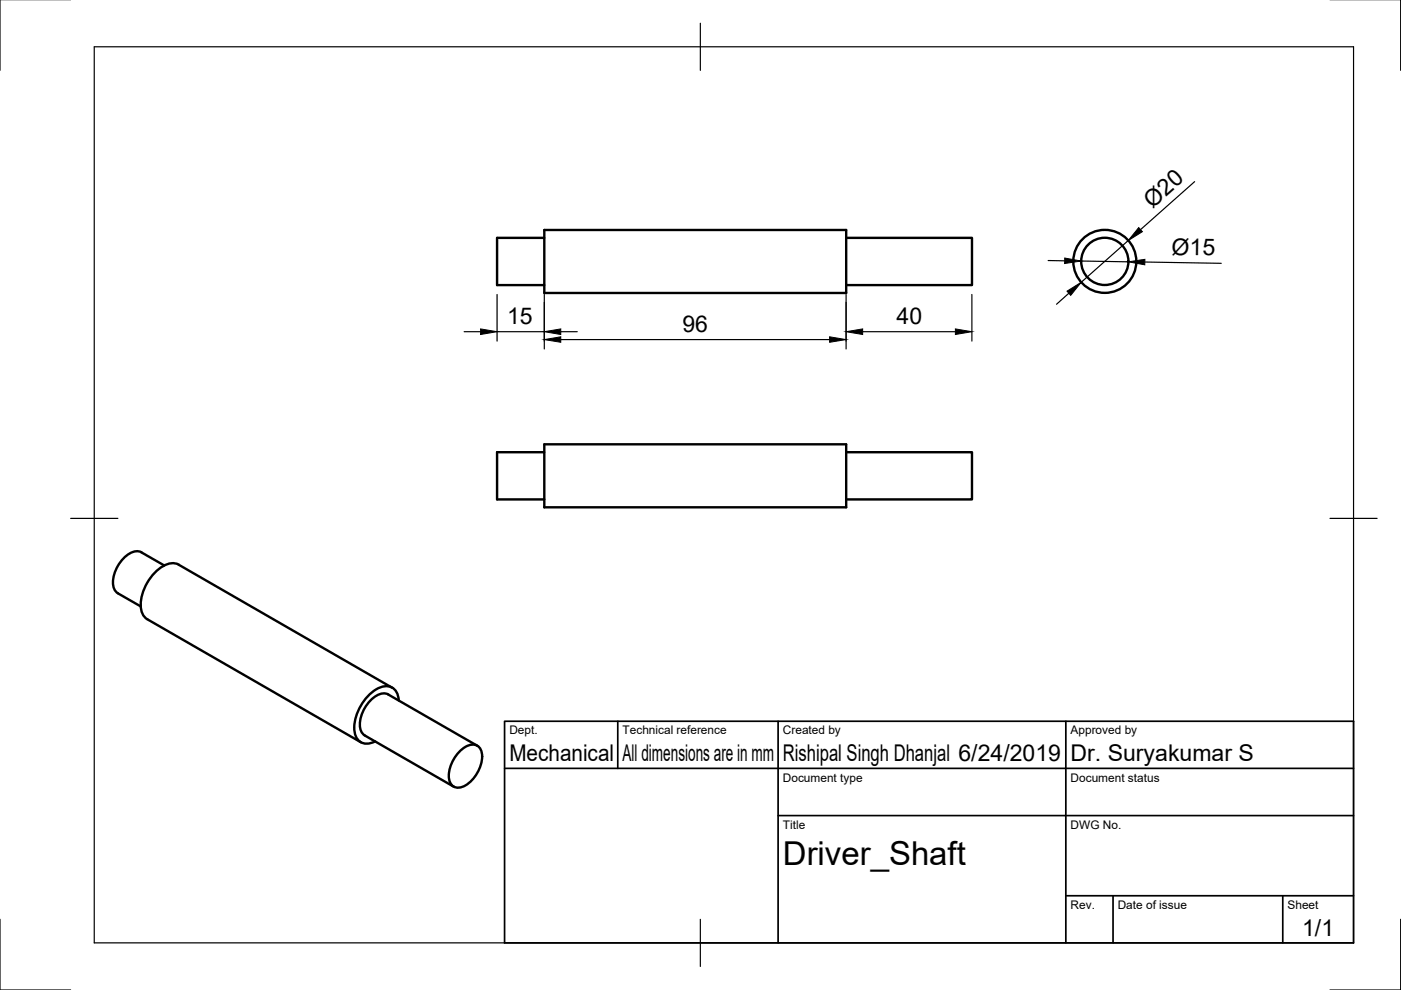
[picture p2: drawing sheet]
<svg xmlns="http://www.w3.org/2000/svg" width="297mm" height="210mm" viewBox="0 0 297 210" stroke-linecap="round" stroke-linejoin="round" font-family="sans-serif">
<!-- layer: Visible -->
<g fill="none" stroke="#000" stroke-width=".51">
<path d="M115.4 48.8h64v13.3h-64zM115.4 50.4h-10v10h10M179.4 50.4h26.7v10h-26.7M115.4 94.2h64v13.4h-64zM115.4 95.9h-10v10h10M179.4 95.9h26.7v10h-26.7M30 117.1l4.8 2.8M30 117.1a3.4 3.4 0 0 0-3.8 1.3 6.7 6.7 0 0 0-2 6.5l.8 .9 4.8 2.8M83.1 145.8l-45.2-26.1a3.8 3.8 0 0 0-4.1 .8 10.2 10.2 0 0 0-3.9 8.5 2.97 2.97 0 0 0 1.3 2.3l45.3 26.1M84.5 148.5a2.73 2.73 0 0 0-4-2.7 10 10 0 0 0-5.3 9.3 2.73 2.73 0 0 0 4.3 2.1M97.5 159.3a3.3 3.3 0 0 1 3.7-1.2 3.3 3.3 0 0 1 .8 3.9 7.4 7.4 0 0 1-4 4.9 2.07 2.07 0 0 1-2.2-.4 2.07 2.07 0 0 1-.6-2 7.8 7.8 0 0 1 2.3-5.2zM101.2 158.1l-18.9-10.9a3.4 3.4 0 0 0-3.8 1.4 6.7 6.7 0 0 0-1.9 6.4l.7 .9 18.9 10.9"/>
<circle cx="234.2" cy="55.4" r="6.7"/>
<circle cx="234.2" cy="55.4" r="5"/>
</g>
<!-- layer: Border -->
<path d="M0 -.1v15M297 -.1v15M20 9.9h267v190h-267zM148.5 4.9v10M15 109.9h10M282 109.9h10M0 194.9v15h15M148.5 194.9v10M297 194.9v15h-15" fill="none" stroke="#000" stroke-width=".25"/>
<!-- layer: TitleBlock -->
<path d="M107 152.9h180v47h-180zM131 152.9v10M165 152.9v47M226 152.9v47M107 162.9h180M165 172.9h122M226 189.9h61M236 189.9v10M272 189.9v10" fill="none" stroke="#000" stroke-width=".36"/>
<!-- layer: Dimensions -->
<g fill="none" stroke="#000" stroke-width=".25">
<path d="M253.3 38.5l-11.5 10.2M222.2 55.2l3.5 .1M229.2 55.3l10 .2M239.2 51l-10 8.9M242.7 55.6l16.2 .2M98.4 70.3h3.5M105.4 70.3h10M105.4 62.4v9.9M115.4 62.4v11.6M118.9 72h57M118.9 70.3h3.5M179.4 62.4v11.6"/>
<path d="M182.9 70.3h19.7M206.1 62.4v9.9M226.6 62.2l-2.6 2.3"/>
</g>
<path d="M225.7 54.7l3.5 .6-3.5 .6zM241.4 48.3l.8 .8-3 1.9zM239.2 55.5l3.5-.5v1.1zM101.9 69.7l3.5 .6-3.5 .6zM115.4 72l3.5-.6v1.2zM115.4 70.3l3.5-.6v1.2zM175.9 71.4l3.5 .6-3.5 .6zM179.4 70.3l3.5-.6v1.2zM202.6 69.7l3.5 .6-3.5 .6zM226.2 61.7l3-1.8-2.2 2.7z" fill="#000" stroke="#000" stroke-width=".21"/>
<text font-size="7" x="166" y="183.4">Driver_Shaft</text>
<g font-size="4.9">
<text x="244.3" y="44.3" transform="rotate(-42 244.3 44.3)">Ø20</text>
<text x="248.4" y="54" transform="rotate(1 248.4 54)">Ø15</text>
<text x="107.5" y="68.8">15</text>
<text x="144.7" y="70.4">96</text>
<text x="190.1" y="68.8">40</text>
<text x="108" y="161.4">Mechanical</text>
<text x="132" y="161.4">All dimensions are in mm</text>
<text x="166" y="161.4">Rishipal Singh Dhanjal 6/24/2019</text>
<text x="227" y="161.4">Dr. Suryakumar S</text>
<text x="276.1" y="198.6">1/1</text>
</g>
<g font-size="2.5">
<text x="108" y="155.7">Dept.</text>
<text x="132" y="155.7">Technical reference</text>
<text x="166" y="155.7">Created by</text>
<text x="227" y="155.7">Approved by</text>
<text x="166" y="165.7">Document type</text>
<text x="227" y="165.7">Document status</text>
<text x="166" y="175.7">Title</text>
<text x="227" y="175.7">DWG No.</text>
<text x="227" y="192.7">Rev.</text>
<text x="237" y="192.7">Date of issue</text>
<text x="273" y="192.7">Sheet</text>
</g>
</svg>
